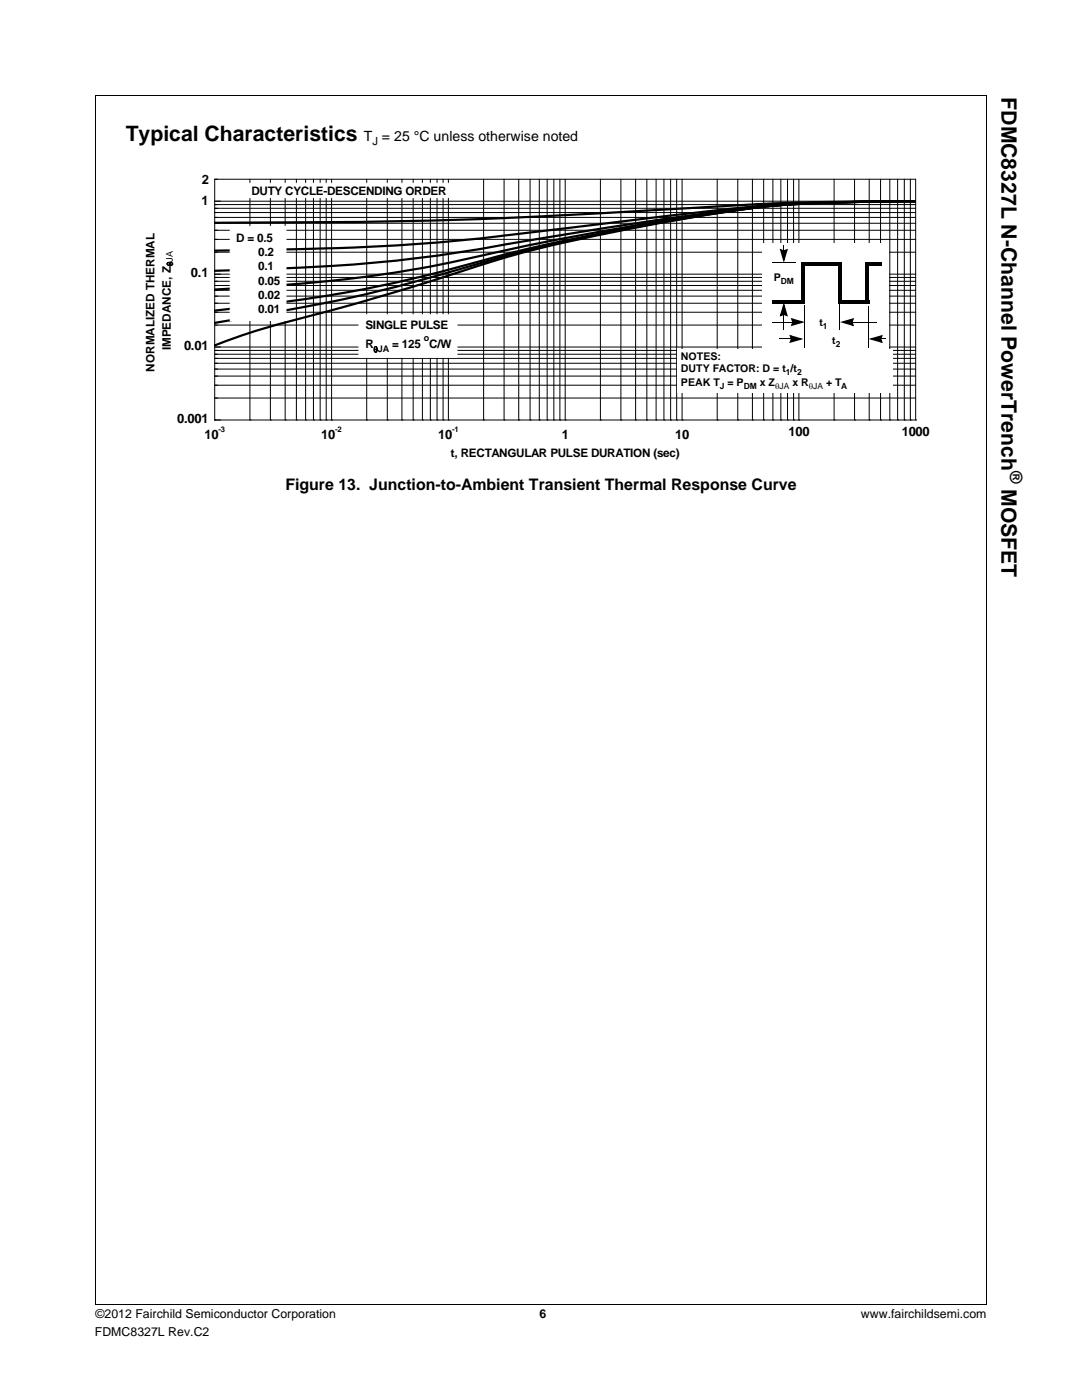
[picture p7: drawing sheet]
<svg xmlns="http://www.w3.org/2000/svg" width="216mm" height="279mm" viewBox="0 0 216 279" stroke-linecap="round" stroke-linejoin="round" font-family="sans-serif">
<path d="M19 19v241.3M19 19.1h177.9M196.8 19.1v241.3M19 260.4h177.8" fill="none" stroke="#000" stroke-width=".2"/>
<path d="M28 33.5h159.9v60h-159.9z" fill="#fff"/>
<g fill="none" stroke="#000" stroke-width=".2">
<path d="M49.9 35.8v48M54 35.8v48M56.9 35.8v48M59.1 35.8v48M61 35.8v48M62.5 35.8v48M63.9 35.8v48M65.1 35.8v48M66.2 35.8v48M73.2 35.8v48M77.3 35.8v48M80.2 35.8v48"/>
<path d="M82.4 35.8v48M84.3 35.8v48M85.9 35.8v48M87.2 35.8v48M88.4 35.8v48M89.5 35.8v48M96.5 35.8v48M100.6 35.8v48M103.5 35.8v48M105.8 35.8v48M107.6 35.8v48M109.2 35.8v48"/>
<path d="M110.5 35.8v48M111.7 35.8v48M112.8 35.8v48M119.8 35.8v48M123.9 35.8v48M126.8 35.8v48M129.1 35.8v48M130.9 35.8v48M132.5 35.8v48M133.8 35.8v48M135 35.8v48M136.1 35.8v48"/>
<path d="M143.1 35.8v48M147.2 35.8v48M150.1 35.8v48M152.4 35.8v48M154.2 35.8v48M155.8 35.8v48M157.1 35.8v48M158.3 35.8v48M159.4 35.8v48M166.4 35.8v48M170.5 35.8v48M173.4 35.8v48"/>
<path d="M175.7 35.8v48M177.5 35.8v48M179.1 35.8v48M180.4 35.8v48M181.7 35.8v48M42.8 59.1h139.9M42.8 57.9h139.9M42.8 57h139.9M42.8 56.1h139.9M42.8 55.4h139.9M42.8 50.3h139.9M42.8 47.8h139.9"/>
<path d="M42.8 46h139.9M42.8 44.6h139.9M42.8 43.4h139.9M42.8 42.4h139.9M42.8 41.6h139.9M42.8 40.8h139.9M42.8 54.7h139.9M42.8 40.2h139.9M42.8 79.4h139.9M42.8 76.9h139.9M42.8 75.1h139.9M42.8 73.7h139.9"/>
<path d="M42.8 72.5h139.9M42.8 71.5h139.9M42.8 70.7h139.9M42.8 69.9h139.9M42.8 64.9h139.9M42.8 62.3h139.9M42.8 60.5h139.9M42.8 69.3h139.9M42.8 83.8h.1M42.8 83.8h139.9M42.8 83.8v-48h139.9v48M49.9 83.8h.1"/>
<path d="M54 83.8h.1M56.9 83.8h.1M59.1 83.8h.1M61 83.8h.1M62.5 83.8h.1M63.9 83.8h.1M65.1 83.8h.1M66.2 83.8h.1M73.2 83.8h.1M77.3 83.8h.1M80.2 83.8h.1M82.4 83.8h.1"/>
<path d="M84.3 83.8h.1M85.9 83.8h.1M87.2 83.8h.1M88.4 83.8h.1M89.5 83.8h.1M96.5 83.8h.1M100.6 83.8h.1M103.5 83.8h.1M105.8 83.8h.1M107.6 83.8h.1M109.2 83.8h.1M110.5 83.8h.1"/>
<path d="M111.7 83.8h.1M112.8 83.8h.1M119.8 83.8h.1M123.9 83.8h.1M126.8 83.8h.1M129.1 83.8h.1M130.9 83.8h.1M132.5 83.8h.1M133.8 83.8h.1M135 83.8h.1M136.1 83.8h.1M143.1 83.8h.1"/>
<path d="M147.2 83.8h.1M150.1 83.8h.1M152.4 83.8h.1M154.2 83.8h.1M155.8 83.8h.1M157.1 83.8h.1M158.3 83.8h.1M159.4 83.8h.1M166.4 83.8h.1M170.5 83.8h.1M173.4 83.8h.1M175.7 83.8h.1"/>
<path d="M177.5 83.8h.1M179.1 83.8h.1M180.4 83.8h.1M181.7 83.8h.1M182.7 83.8h.1"/>
</g>
<path d="M182.7 40.2l-10.7 .1a173.3 173.3 0 0 0-30 2.4l-12.9 2.3a267.9 267.9 0 0 0-31.9 7.5l-13.4 4.3-18.2 5.3a178.8 178.8 0 0 0-22.8 6.8M182.7 40.2h-3.3a599.9 599.9 0 0 0-47.6 1.7l-13.9 .8a1157 1157 0 0 1-75.1 1.8M182.7 40.2a330.8 330.8 0 0 0-38.9 1.7l-35.6 4.2a426.8 426.8 0 0 1-55 3.8l-10.4 .1M182.7 40.2a308.9 308.9 0 0 0-34.5 1.4 1280.6 1280.6 0 0 0-57.5 8.9 386.6 386.6 0 0 1-47.9 3.6M182.7 40.2a301.4 301.4 0 0 0-32.6 1.3 656 656 0 0 0-62.6 11.4 294.9 294.9 0 0 1-42.6 4.8l-2.1 .1M182.7 40.2a286.5 286.5 0 0 0-32.6 1.3 434.7 434.7 0 0 0-63.9 13.2 302.9 302.9 0 0 1-43.4 7.3M182.7 40.2l-10.7 .1a176.5 176.5 0 0 0-30 2.4l-14.5 2.5a299.2 299.2 0 0 0-38.6 9.4 322.7 322.7 0 0 1-39.8 8.8l-6.3 1.1" fill="none" stroke="#000" stroke-width=".44"/>
<g fill="#fff" stroke="#fff" stroke-width=".2">
<path d="M71.6 62.8h19.6v8.5h-19.6z" fill-rule="evenodd"/>
<path d="M47.3 36.6h44.6v2.8h-44.6z" fill-rule="evenodd"/>
<path d="M45.9 45.2h11.2v18.8h-11.2z" fill-rule="evenodd"/>
</g>
<path d="M175.3 62.1h.9v.2h-.9zM176.2 62.1l.1 .2z" fill="#000"/>
<g fill="#fff">
<path d="M152.1 48.7h25.2v21.3h-25.2z"/>
<path d="M152.1 48.6h25.3v.2h-25.3z"/>
<path d="M177.2 48.7h.2v21.3h-.2z"/>
<path d="M152 69.9h25.3v.1h-25.3z"/>
<path d="M152 48.6h.2v21.4h-.2z"/>
</g>
<g fill="#000">
<path d="M155.9 49.8l.6 .2v.3l-.7-.2zM156.3 49.7h.2v.4h-.2zM156.3 48.9l.2 .1zM156.3 49h.2v.8h-.2zM155.6 49.6l.4 .3 .6 1.9-.4 .1 .6-2 .3 .1-.6 .3-.2-.3 .9-.4-.8 2.9zM158.6 52.4l.1 .2zM160.3 52.3h7.7v.7h-7.7zM173.1 52.3h2.8v.7h-2.8zM154.1 59.9h6.5v.7h-6.5zM154.2 64.2l.1 .2zM155.6 67.6v.1zM156.3 62.7h.2v.4h-.2z"/>
<path d="M156.3 65.6l.2 .1zM156.4 60.3l.8 2.9-.4-.3-.6-1.9 .4-.1-.6 2-.3-.1 .6-.3 .2 .3-.9 .4zM156.3 62.5l.7 .2-.1 .4-.6-.3zM157.8 67.6h.4l-.3 .7-.3-.2zM157.6 67.6h.4v.1h-.4zM157.5 66.8l2.8 .8-2.8 .9 .2-.5 1.9-.5 .1 .3-2-.5 .1-.4 .4 .7-.4 .1zM157.9 64.2h.4v.2h-.4zM158.1 64.2l.4 .1-.3 .6-.3-.1zM157.8 63.5l2.8 .8-2.8 .8 .2-.4 1.9-.6 .1 .4-2-.6 .1-.3 .3 .6-.3 .1zM159.9 52.3h.7v7.9h-.7zM160.4 61l.1 .1zM167.3 52.6h.7v8h-.7z"/>
<path d="M167.4 60.7l.2 .1zM167.4 59.9h6v.7h-6zM169.9 64.2h.4v.2h-.4zM167.6 64.3l2.8-.8-.2 .4-1.9 .6-.1-.4 2 .6-.1 .3-.3-.7 .3-.1 .3 .9zM170 63.7l.3 .1-.2 .5h-.3zM172.7 52.3h.7v8h-.7zM173.2 61.1l.2 .1zM174.8 64.2l.1 .2zM175.7 67.6h.3v.1h-.3zM173.3 67.6l2.9-.8-.3 .5-1.9 .5-.1-.3 2 .5-.1 .4-.3-.7 .4-.1 .3 .9zM176 67.6h.7v.1h-.7zM175.7 67l.3 .2-.1 .5h-.4z"/>
<path d="M176.7 67.6l.1 .1z"/>
</g>
<path d="M154.1 52.5h4.5M154.3 64.3h3.7M155.6 67.6h2.1M156.4 63v2.6M160.4 61.1v8.3M167.5 60.8v5.1M170.2 64.3h4.6M173.3 61.2v8.1" fill="none" stroke="#000" stroke-width=".2"/>
<path d="M155.9 49.9l.5 .2 .6-.2-.6 1.9zM156.4 61l.6 1.9-.6-.2-.5 .2zM157.8 67.1l1.9 .5-1.9 .6 .2-.6zM158.1 63.7l1.9 .6-1.9 .5 .2-.5zM168.3 64.3l1.8-.6-.2 .6 .2 .5zM174 67.6l1.9-.5-.2 .5 .2 .6z" fill="#000"/>
<g fill="#fff">
<path d="M135.2 69.7h43v8.6h-43z"/>
<path d="M135.2 69.6h43v.1h-43z"/>
<path d="M178.1 69.7h.1v8.7h-.1z"/>
<path d="M135.1 78.2h43.1v.2h-43.1z"/>
<path d="M135.1 69.6h.2v8.7h-.2z"/>
</g>
<g font-size="4.2">
<text x="199.9" y="19.4" transform="rotate(90 199.9 19.4)">FDMC8327L N-Channel PowerTrench</text>
<text x="25.1" y="28.2">Typical Characteristics</text>
<text x="199.9" y="97.6" transform="rotate(90 199.9 97.6)">MOSFET</text>
</g>
<text font-size="3.4" x="201.5" y="93.9" transform="rotate(90 201.5 93.9)">®</text>
<text font-size="3.2" x="56.9" y="97.7">Figure 13. Junction-to-Ambient Transient Thermal Response Curve</text>
<text font-size="2.8" x="72.6" y="28.2">T = 25 °C unless otherwise noted</text>
<g font-size="2.6">
<text x="40.2" y="40.8">1</text>
<text x="40.3" y="36.8">2</text>
<text x="38.1" y="55.4">0.1</text>
<text x="36.7" y="69.9">0.01</text>
<text x="35.3" y="84.5">0.001</text>
<text x="40.8" y="87.5">10</text>
<text x="64.1" y="87.5">10</text>
<text x="87.4" y="87.5">10</text>
<text x="112.1" y="87.5">1</text>
<text x="134.7" y="87.5">10</text>
<text x="157.3" y="87">100</text>
<text x="179.9" y="87">1000</text>
</g>
<g font-size="2.5">
<text x="19" y="263">©2012 Fairchild Semiconductor Corporation</text>
<text x="107.7" y="263">6</text>
<text x="171.8" y="263">www.fairchildsemi.com</text>
<text x="18.9" y="266.7">FDMC8327L Rev.C2</text>
</g>
<g font-size="2.3">
<text x="50.2" y="38.8">DUTY CYCLE-DESCENDING ORDER</text>
<text x="47.1" y="48.2">D = 0.5</text>
<text x="51.5" y="51.1">0.2</text>
<text x="51.5" y="53.9">0.1</text>
<text x="51.5" y="56.8">0.05</text>
<text x="51.5" y="59.6">0.02</text>
<text x="51.5" y="62.5">0.01</text>
<text x="72.9" y="65.6">SINGLE PULSE</text>
<text x="34.1" y="69.9" transform="rotate(-90 34.1 69.9)">IMPEDANCE, Z</text>
<text x="72.9" y="69.4">R</text>
<text x="78.2" y="69.4">= 125</text>
<text x="85.6" y="69.4">C/W</text>
<text x="30.8" y="74.1" transform="rotate(-90 30.8 74.1)">NORMALIZED THERMAL</text>
<text x="90" y="91.1">t, RECTANGULAR PULSE DURATION (sec)</text>
</g>
<text font-size="2.2" x="74.3" y="28.9">J</text>
<g font-size="2.1">
<text x="154.4" y="56.2">P</text>
<text x="163.5" y="65.1">t</text>
<text x="135.9" y="71.8">NOTES:</text>
<text x="166.1" y="68.6">t</text>
<text x="135.9" y="74.2">DUTY FACTOR: D = t</text>
<text x="135.9" y="77.1">PEAK T</text>
<text x="145.2" y="77.1">= P</text>
<text x="151.6" y="77.1">x Z</text>
<text x="157.8" y="74.2">/t</text>
<text x="158.1" y="77.1">x R</text>
<text x="164.8" y="77.1">+ T</text>
</g>
<text font-size="1.8" x="84.6" y="68.1">o</text>
<g font-size="1.7">
<text x="34.5" y="53.1" transform="rotate(-90 34.5 53.1)">θJA</text>
<text x="155.8" y="56.7">DM</text>
<text x="164.2" y="65.6">1</text>
<text x="74.5" y="70.3">θJA</text>
<text x="166.8" y="69.2">2</text>
<text x="143.6" y="77.6">J</text>
<text x="148.4" y="77.6">DM</text>
<text x="154.7" y="77.6">θJA</text>
<text x="156.8" y="74.7">1</text>
<text x="159" y="74.7">2</text>
<text x="161.4" y="77.6">θJA</text>
<text x="167.8" y="77.6">A</text>
</g>
<g font-size="1.5">
<text x="43.6" y="86.1">-3</text>
<text x="66.9" y="86.1">-2</text>
<text x="90.2" y="86.1">-1</text>
</g>
</svg>
